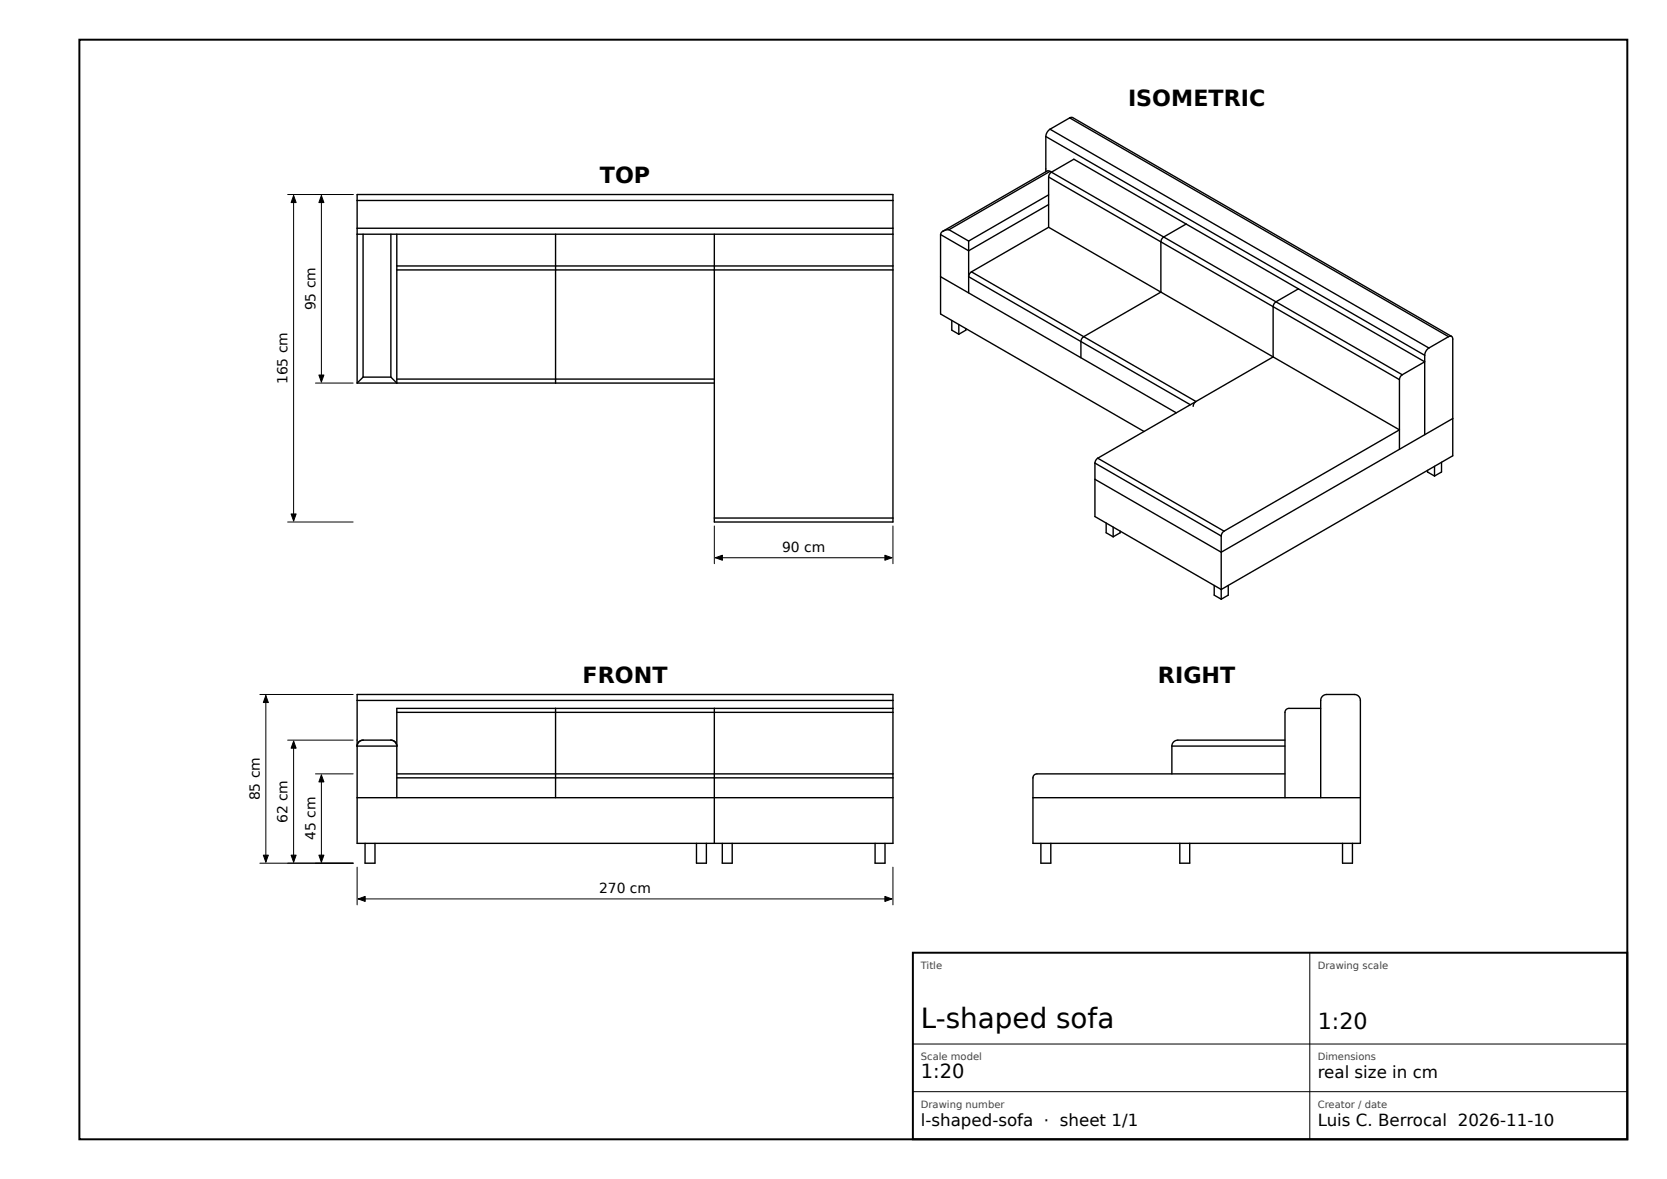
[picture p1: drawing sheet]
<svg xmlns="http://www.w3.org/2000/svg" width="420mm" height="297mm" viewBox="0 0 420 297" stroke-linecap="round" stroke-linejoin="round" font-family="sans-serif">
<path d="M20 10h390v277h-390zM230 240h180v47h-180z" fill="none" stroke="#000" stroke-width=".5"/>
<g fill="none" stroke="#000" stroke-width=".25">
<path d="M72.5 49h16.5M74 49.3v81.9M81 49.3v46.9M79.5 96.5h9.5M72.5 131.5h16.5M180 132.5v9.5M225 132.5v9.5M180.2 140.5h44.5M65.5 174.9h23.5M67 175.2v42M72.5 186.4h16.5M74 186.7v30.5"/>
<path d="M79.5 194.9h9.5M81 195.2v22M65.5 217.4h23.5M90 218.4v9.5M225 218.4v9.5M90.2 226.4h134.5M330 240v47M230 275h180M230 263h180"/>
</g>
<g fill="none" stroke="#000" stroke-width=".35">
<path d="M263.5 34.4v8.9M263.5 34.4l95.5 55.1M264.6 32.6l-.8 .7-.3 1.1M264.6 32.6l95.4 55.1M269.5 29.7l.8-.1 95.4 55.1M269.5 29.7l-4.9 2.9M269.5 29.7l95.5 55.1M90 50.5v-1.5h135v1.5M90 57.5v1.5M90 50.5v7M90 59v37.5M90 59h135"/>
<path d="M90 57.5h135M90 50.5h135M91.5 59v36M98.5 59v36M100 59v8M140 59v37.5M180 59v71.5M225 57.5v1.5M225 50.5v7M225 59v8M237 59.1v20l51.2 29.6M237 59.1l7 4.1"/>
<path d="M237.6 58.2l-.4 .4-.2 .5M239.1 57.9l-1.5 .3M239.1 57.9l4.9 2.8M264.2 44.6l.1-.6 .5-.5 5.8-3.4 88.4 51-5.7 3.3M264.2 57.3l-19.4 11.2M264.2 57.3l88.4 51-44.2 25.5M264.2 44.6v12.7M264.2 49.1l-20.2 11.6M264.2 51.5l-20.2 11.7M264.2 44.6l88.4 51M264.6 43.2l-.8-.1-26.2 15.1M264.6 43.2l56.9 32.8"/>
<path d="M264.6 43.2l-25.5 14.7M298.8 56.4l-5.6 3.3-.6 .6-.1 .6v12.7l-19.6 11.3-.4 .5-.2 .6v4.1M100 68v28.5l-1.5-1.5M100 67v1M100 68h125M100 67h125M225 67v1M225 68v62.5M237 69.7l59.4 34.3M244 60.7v2.5M244 63.2v10.6M244.8 68.5l-.6 .6-.2 .6 55.9 32.3"/>
<path d="M244.8 68.5l56.5 32.6-.5 .7-.2 .6M321.5 76l-.6 .7-.1 .6v12.6l-44.2 25.5M321.5 76l31.8 18.4M327.1 72.8l-5.6 3.2M90 96.5h90M91.5 95l-1.5 1.5M91.5 95h7M100 95.5h80M239.8 80.7v2.5l1.8 1M241.6 81.7v2.5M243.3 82.8v.4l-1.7 1M352.6 95.6v17.6"/>
<path d="M353.3 94.4l-.6 .6-.1 .6M359 89.5v20M360 87.7l-.7 .7-.3 1.1M365 84.8l-5 2.9M365.7 84.7l-.7 .1M365.7 84.7l.3 .7v29.4l-58.3 33.7-31.8-18.4v-13.4M275.9 116.7l31.8 18.3M276.6 115.4l-.6 .7-.1 .6M276.6 115.4l31.8 18.4M359.7 118.5v.4l1.7 1M361.4 117.5v2.4M363.2 116.4v2.5l-1.8 1"/>
<path d="M366 105.4l-58.3 33.7-31.8-18.4M180 130.5v1h45v-1M180 130.5h45M278.7 131.8v2.4l1.8 1M280.5 132.8v2.4M282.2 133.8v.4l-1.7 1M307.7 135v15.9M308.4 133.8l-.6 .6-.1 .6M305.9 147.5v2.4l1.8 1M309.5 147.5v2.4l-1.8 1M90 176.4v-1.5h135v1.5M90 176.4v36h135v-16.5"/>
<path d="M90 176.4h135M100 179.4v21.5M100 179.4h125M140 178.4v22.5M180 178.4v34M225 178.4h-125v1M225 178.4v1M225 176.4v2M225 179.4v15.5M332.7 178.4h-7.9l-.6 .2-.4 .6v21.7M90.3 187l.5-.4 .7-.2h7l.9 .4 .4 .5 .2 .6h-10zM100 194.9h125"/>
<path d="M100 195.9h125M225 194.9v1M295.3 187.9h28.5M295.3 187.9v7M323.8 186.4h-27.1l-.9 .4-.4 .5-.1 .6M323.8 194.9l-62.8 .1-.6 .4-.1 .5v16.5h82.5v-36l-.4-.9-.8-.5h-7.7l-.8 .5-.3 .6-.1 24.8M90 200.9h135M92 212.4v5h2.5v-5M175.5 212.4v5h2.5v-5M182 212.4v5h2.5v-5M220.5 212.4v5h2.5v-5M260.3 200.9h82.5"/>
<path d="M262.2 212.4v5h2.5v-5M297.3 212.4v5h2.5v-5M338.3 212.4v5h2.5v-5"/>
</g>
<g fill="#000" stroke="#000" stroke-width=".25">
<path d="M74 49.3l.6 1.7h-1.3zM81 49.3l.6 1.7h-1.3zM80.3 94.5h1.3l-.6 1.7zM73.3 129.5h1.3l-.6 1.7zM222.9 139.9l1.8 .6-1.8 .6zM180.2 140.5l1.8-.6v1.2zM67 175.2l.6 1.8h-1.3zM74 186.7l.6 1.8h-1.3zM81 195.2l.6 1.8h-1.3zM66.3 215.4h1.3l-.6 1.8zM73.3 215.4h1.3l-.6 1.8zM80.3 215.4h1.3l-.6 1.8z"/>
<path d="M90.2 226.4l1.8-.6v1.3zM222.9 225.8l1.8 .6-1.8 .7z"/>
</g>
<text font-size="7" x="232" y="259">L-shaped sofa</text>
<g font-size="5.6">
<text x="284.2" y="26.6">ISOMETRIC</text>
<text x="151.1" y="46">TOP</text>
<text x="146.8" y="172">FRONT</text>
<text x="291.8" y="172">RIGHT</text>
<text x="332" y="259.3">1:20</text>
</g>
<text font-size="4.9" x="232" y="271.5">1:20</text>
<g font-size="4.2">
<text x="332" y="271.6">real size in cm</text>
<text x="232" y="283.6">l-shaped-sofa · sheet 1/1</text>
<text x="332" y="283.6">Luis C. Berrocal 2026-11-10</text>
</g>
<g font-size="3.5">
<text x="79.4" y="78.2" transform="rotate(-90 79.4 78.2)">95 cm</text>
<text x="72.4" y="96.8" transform="rotate(-90 72.4 96.8)">165 cm</text>
<text x="197" y="139">90 cm</text>
<text x="65.4" y="201.6" transform="rotate(-90 65.4 201.6)">85 cm</text>
<text x="72.4" y="207.4" transform="rotate(-90 72.4 207.4)">62 cm</text>
<text x="79.4" y="211.6" transform="rotate(-90 79.4 211.6)">45 cm</text>
<text x="150.9" y="224.9">270 cm</text>
</g>
<g font-size="2.5" fill="#444">
<text x="232" y="244.1">Title</text>
<text x="332" y="244.1">Drawing scale</text>
<text x="232" y="267.1">Scale model</text>
<text x="332" y="267.1">Dimensions</text>
<text x="232" y="279.1">Drawing number</text>
<text x="332" y="279.1">Creator / date</text>
</g>
</svg>
